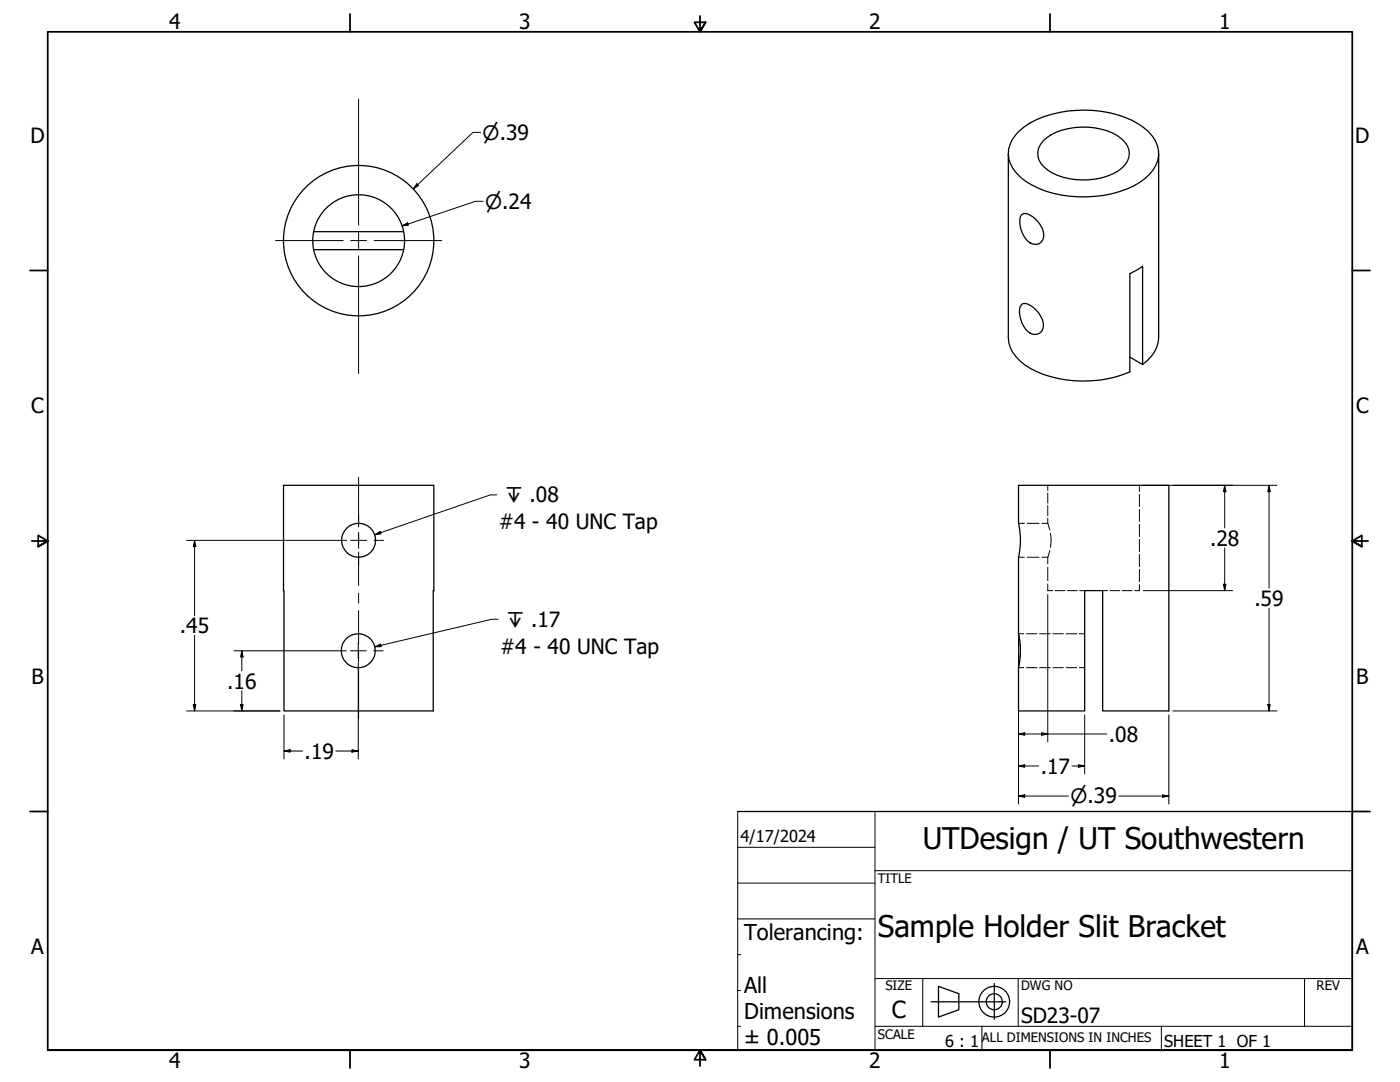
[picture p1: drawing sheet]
<svg xmlns="http://www.w3.org/2000/svg" width="559mm" height="432mm" viewBox="0 0 559 432" stroke-linecap="round" stroke-linejoin="round" font-family="sans-serif">
<!-- layer: Visible (ANSI) -->
<g fill="none" stroke="#000" stroke-width=".51">
<path d="M407 52.1a36.4 36.4 0 0 1 22.5-8 41.7 41.7 0 0 1 27 6.8 11.9 11.9 0 0 1 4.9 15 22.6 22.6 0 0 1-14.6 10.6 47.9 47.9 0 0 1-34.9-2.6 17 17 0 0 1-9.2-10.4 11.9 11.9 0 0 1 4.3-11.4zM416.4 56.3a23.3 23.3 0 0 1 17.7-5.6 21.5 21.5 0 0 1 14.8 5.9 6.8 6.8 0 0 1-1 10.3 25.6 25.6 0 0 1-21.1 4.4 16.2 16.2 0 0 1-12.1-7.5 6.8 6.8 0 0 1 1.7-7.5zM402.5 61.3v73.4a13.7 13.7 0 0 0 6.4 10.8 45 45 0 0 0 33.3 5.6l3.1-.7 5.7-2v-39.2l5.1-3v39.3M462.5 61.3v73.4a13.8 13.8 0 0 1-6.4 10.8M125.2 99.6h35.9M125.2 92.5h35.9M407.7 85.8a2.58 2.58 0 0 1 3.5 .1 9.9 9.9 0 0 1 5.3 9 3.5 3.5 0 0 1-2.6 2.6 3.5 3.5 0 0 1-3.6-1.2 10 10 0 0 1-2.6-10.5zM407.6 121.7a3.4 3.4 0 0 1 4.6 .8 9.8 9.8 0 0 1 4.2 8.3 3.5 3.5 0 0 1-6.1 1.5 11.1 11.1 0 0 1-3.1-9.9zM451 142.5l5.1 3M113.2 193.7h60l-.3 90h-59.6zM406.5 193.7h60v90h-26.4v-48h-7.2v48h-26.4v-17.3a33.1 33.1 0 0 0 0-13.5v-30.5a30.4 30.4 0 0 0 0-13.5z"/>
<circle cx="143.2" cy="96" r="18.3"/>
<circle cx="143.2" cy="96" r="30"/>
<circle cx="143.1" cy="215.6" r="6.8"/>
<circle cx="143" cy="259.7" r="6.8"/>
</g>
<!-- layer: Hidden (ANSI) -->
<g fill="none" stroke="#000" stroke-width=".4">
<path d="M418.2 193.7v2M418.2 196.7v4.1M454.8 193.7v2.4M454.8 197.3v4.8M406.5 208.9h2.4M410 208.9h4.7M415.9 208.9h2.3M418.2 208.9l.8 2.6M418.2 201.7v4.1M418.2 206.8v2.1M419 219.7l-.8 2.7M419.3 212.9l.2 2.7-.2 2.8"/>
<path d="M454.8 203.3v4.8M454.8 209.3v4.8M454.8 215.3v4.8M406.5 222.4h2.4M410 222.4h4.7M415.9 222.4h2.3M418.2 233v2.7h2M418.2 222.4v2.6M418.2 226.4v5.3M421.1 235.7h4M426 235.7h4M431 235.7h1.9"/>
<path d="M440.1 235.7h2M443 235.7h4M447.9 235.7h4M454.8 233.3v2.4h-1.9M454.8 221.3v4.8M454.8 227.3v4.8M407.2 257v5.4M408.6 252.9h-2.1l.5 2.7M409.7 252.9h4.2M415 252.9h4.2M420.2 252.9h4.2M425.5 252.9h4.3"/>
<path d="M430.8 252.9h2.1M407 263.8l-.5 2.6h2.1M409.7 266.4h4.2M415 266.4h4.2M420.2 266.4h4.2M425.5 266.4h4.3M430.8 266.4h2.1"/>
</g>
<!-- layer: Border (ANSI) -->
<g fill="none" stroke="#000" stroke-width=".7">
<path d="M139.7 5.6v7.1M279.4 6.3v6.4l-2.2-3.8h4.4l-2.2 3.8 2.2-3.8M419.1 5.6v7.1M11.9 107.9h7.1M539.8 107.9h7.1M12.7 215.9h6.3l-3.8-2.2v4.4l3.8-2.2-3.8 2.2M546.1 215.9h-6.3l3.8-2.2v4.4l-3.8-2.2 3.8 2.2M11.9 323.8h7.1M539.8 323.8h7.1M19 419.1v-406.4h520.8v406.4h-520.8h520.8M139.7 419.1v7.1M419.1 419.1v7.1"/>
<path d="M281.6 422.9l-2.2-3.8 2.2 3.8h-4.4l2.2-3.8v6.3"/>
</g>
<!-- layer: Title (ANSI) -->
<g fill="none" stroke="#000" stroke-width=".4">
<path d="M294.4 323.8v95.3M294.4 338.1h54.8M349.2 323.8v95.3M294.4 352.4h54.8M349.2 347.5h190.6M294.4 366.7h54.8M294.4 395.3h1.2M294.4 381h1.2M349.2 390.5h190.6M368.3 390.5v19.1M406.4 390.5v19.1M520.7 390.5v19.1"/>
<path d="M294.4 409.6h1.2M349.2 409.6h190.6M391.9 409.6v9.5M463.5 409.6v9.5"/>
</g>
<g fill="none" stroke="#000" stroke-width=".51">
<path d="M294.4 323.8h245.4v95.3h-245.4M371.7 399.8h29.7M374.6 393.6l8.1 3v6.4l-8.1 2.9zM396.9 392.5v14.3"/>
<circle cx="396.8" cy="399.8" r="6.1"/>
<circle cx="396.8" cy="399.8" r="3.2"/>
</g>
<!-- layer: Symbol (ANSI) -->
<path d="M198.2 197.5h-2.4l-46.3 15.9M149.5 213.4l2.3-1.3 .3 .9zM149.6 258.1l2.3-1.1 .2 1.1zM198.8 247.1h-2.5l-46.7 11" fill="none" stroke="#000" stroke-width=".4"/>
<path d="M149.5 213.4l2.3-1.3 .3 .9zM149.6 258.1l2.3-1.1 .2 1.1z" fill="#000"/>
<!-- layer: Dimension (ANSI) -->
<g fill="none" stroke="#000" stroke-width=".4">
<path d="M191.8 52.8h-3l-23.9 22.6M166.4 73.3l.7 .7-2.2 1.4zM160.5 90.2l2.2-1.3 .3 1zM192.8 80.3h-3l-29.3 9.9M456.4 193.7h53.3M488.8 193.7l.5 2.5h-1zM488.8 193.7v17M506.5 193.7l.5 2.5h-1zM506.5 193.7v41M74.5 215.6h63.9M77.7 215.6l.5 2.5h-1zM77.7 215.6v30.1"/>
<path d="M488.8 218.7v17M418.2 237.3v58.8M456.4 235.7h35.6M488.3 233.2h1l-.5 2.5zM77.7 253.6v30.1M93.3 259.7h44.9M96.5 259.7l.5 2.5h-1zM96.5 259.7v8M406.5 254.5v66.4M506.5 242.7v41M96.5 275.7v8M143 264.5v38.4"/>
<path d="M74.5 283.7h37.3M77.2 281.2h1l-.5 2.5zM96 281.2h1l-.5 2.5zM113.3 299.7l2.5-.5v1zM113.3 299.7h7.5M113.3 285.3v17.6M134 299.7h9M140.5 299.2l2.5 .5-2.5 .5zM406.5 292.9l2.5-.5v1zM406.5 292.9h35.3M415.7 292.4l2.5 .5-2.5 .5zM432.9 285.3v23.6"/>
<path d="M466.5 285.3v35.6M468.1 283.7h41.6M506 281.2h1l-.5 2.5zM406.5 305.7l2.5-.5v1zM406.5 317.7l2.5-.5v1zM406.5 305.7h8.1M406.5 317.7h20M427.9 305.7h5M430.4 305.2l2.5 .5-2.5 .5zM446.6 317.7h19.9M464 317.2l2.5 .5-2.5 .5z"/>
</g>
<g fill="#000">
<path d="M166.4 73.3l.7 .7-2.2 1.4zM160.5 90.2l2.2-1.3 .3 1zM488.8 193.7l.5 2.5h-1zM506.5 193.7l.5 2.5h-1zM77.7 215.6l.5 2.5h-1zM488.3 233.2h1l-.5 2.5zM96.5 259.7l.5 2.5h-1zM77.2 281.2h1l-.5 2.5zM96 281.2h1l-.5 2.5zM113.3 299.7l2.5-.5v1zM406.5 292.9l2.5-.5v1zM415.7 292.4l2.5 .5-2.5 .5z"/>
<path d="M506 281.2h1l-.5 2.5zM140.5 299.2l2.5 .5-2.5 .5zM406.5 305.7l2.5-.5v1zM406.5 317.7l2.5-.5v1zM430.4 305.2l2.5 .5-2.5 .5zM464 317.2l2.5 .5-2.5 .5z"/>
</g>
<!-- layer: Center Mark (ANSI) -->
<g fill="none" stroke="#000" stroke-width=".4">
<path d="M143.1 39.6v50.3M110 96h27M140 96h6.3M143.1 92.8v6.4M149.3 96h27M143.1 102.2v46.8M143.1 212.5v3.1h-3.1M143.1 205.7v3.7M146.3 215.6h-3.2v3.2M149.3 215.6h3.8M143.1 221.8v3.8M143 256.5v3.2h-3.2"/>
<path d="M146.2 259.7h-3.2v3.2M149.2 259.7h3.7"/>
</g>
<!-- layer: Centerline (ANSI) -->
<path d="M143.1 190.5v19.8M143.1 213.3v4M143.1 220.3v13.4M143.1 236.7v4M143.1 243.7v13.4M143.1 260.1v4M143.1 267.1v19.8" fill="none" stroke="#000" stroke-width=".4"/>
<g font-size="11.9">
<text x="368.3" y="339">UTDesign / UT Southwestern</text>
<text x="350.4" y="374">Sample Holder Slit Bracket</text>
</g>
<text font-size="9.4" x="355.9" y="406.1">C</text>
<g font-size="8.7">
<text x="297" y="375.2">Tolerancing:</text>
<text x="297" y="396.1">All</text>
<text x="297" y="406.6">Dimensions</text>
<text x="297" y="417.1">± 0.005</text>
</g>
<g font-size="8.4">
<text x="67.6" y="11.7">4</text>
<text x="207.3" y="11.7">3</text>
<text x="347" y="11.7">2</text>
<text x="486.7" y="11.7">1</text>
<text x="12.1" y="57">D</text>
<text x="541" y="57">D</text>
<text x="12.4" y="165">C</text>
<text x="541.3" y="165">C</text>
<text x="199.1" y="211.2">#4 - 40 UNC Tap</text>
<text x="483" y="217.7">.28</text>
<text x="500.7" y="241.7">.59</text>
<text x="71.8" y="252.7">.45</text>
<text x="199.6" y="260.9">#4 - 40 UNC Tap</text>
<text x="12.5" y="272.9">B</text>
<text x="90.7" y="274.8">.16</text>
<text x="541.3" y="272.9">B</text>
<text x="442.6" y="296">.08</text>
<text x="121.6" y="302.8">.19</text>
<text x="415.4" y="308.7">.17</text>
<text x="12.4" y="380.9">A</text>
<text x="541.3" y="380.9">A</text>
<text x="407.5" y="408.3">SD23-07</text>
<text x="67.6" y="426.2">4</text>
<text x="207.3" y="426.2">3</text>
<text x="347" y="426.2">2</text>
<text x="486.7" y="426.2">1</text>
</g>
<g font-size="7.9">
<text x="192.6" y="55.8">⌀.39</text>
<text x="193.6" y="83.2">⌀.24</text>
<text x="201.7" y="200.5">↧ .08</text>
<text x="202.2" y="250.2">↧ .17</text>
<text x="427.2" y="320.6">⌀.39</text>
</g>
<g font-size="6.5">
<text x="295.6" y="336">4/17/2024</text>
<text x="377.3" y="417.8">6 : 1</text>
<text x="464.7" y="417.8">SHEET 1 OF 1</text>
</g>
<g font-size="5.2">
<text x="350.4" y="352.4">TITLE</text>
<text x="353.4" y="395">SIZE</text>
<text x="407.5" y="395">DWG NO</text>
<text x="525.5" y="395">REV</text>
<text x="350.4" y="414.6">SCALE</text>
<text x="391.9" y="415.9">ALL DIMENSIONS IN INCHES</text>
</g>
</svg>
